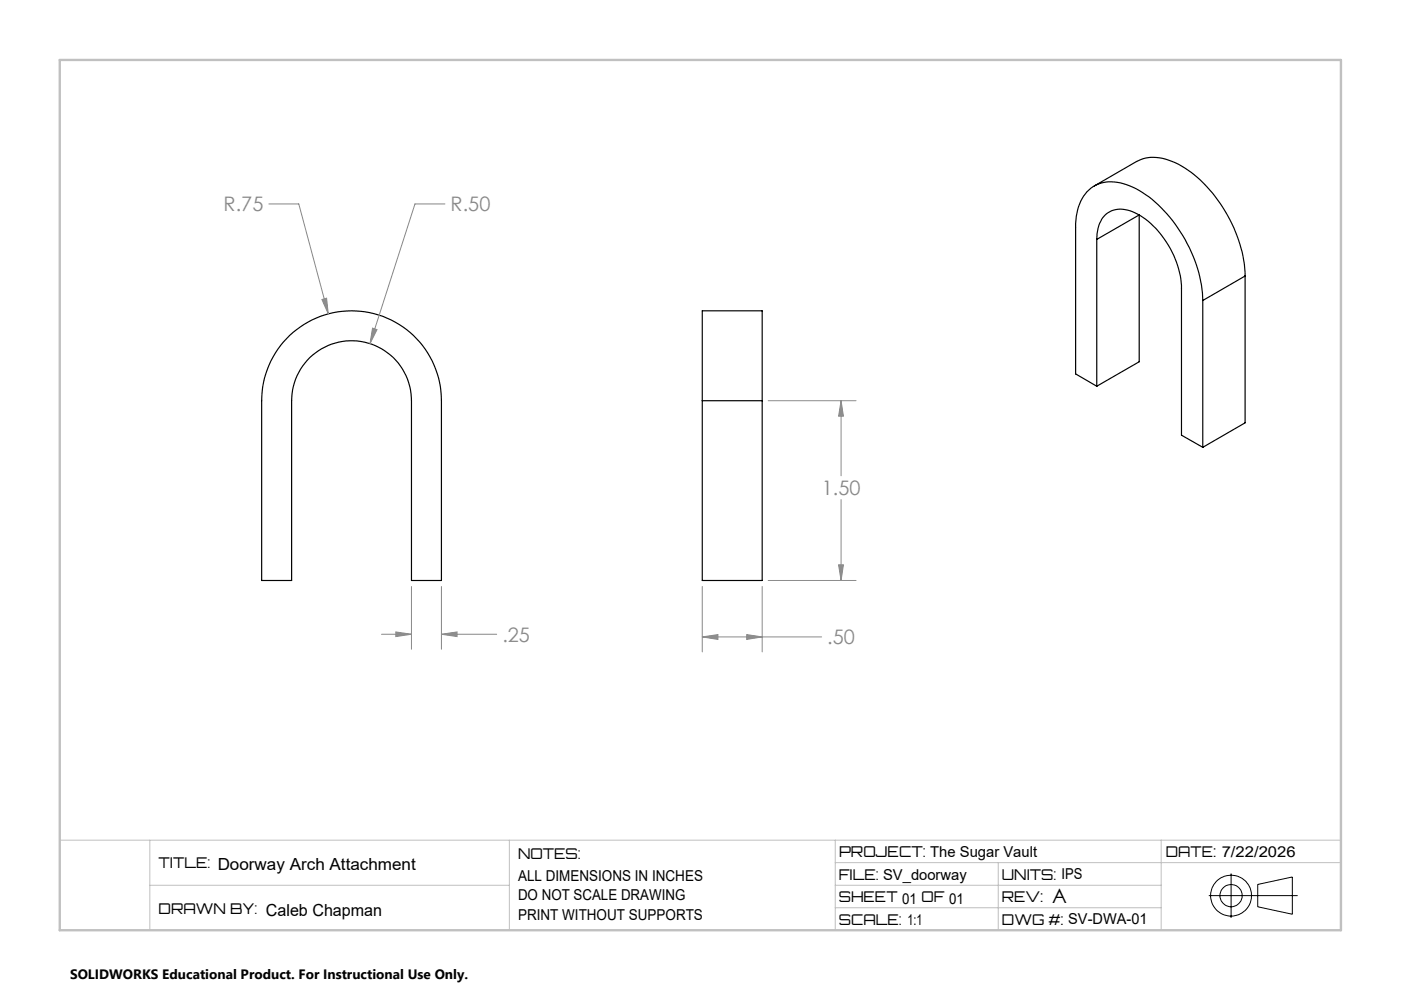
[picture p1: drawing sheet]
<svg xmlns="http://www.w3.org/2000/svg" width="297mm" height="210mm" viewBox="0 0 297 210" stroke-linecap="round" stroke-linejoin="round" font-family="sans-serif">
<path d="M231.9 39.4l9-5.2a8.8 8.8 0 0 1 8.2 .3 27.8 27.8 0 0 1 12.4 13.7 25.2 25.2 0 0 1 2.4 10.3M232.4 50.7a6.2 6.2 0 0 1 3.2-6 7.2 7.2 0 0 1 6.7 1.4 19.8 19.8 0 0 1 8.1 15v31.1l4.5 2.6M232.4 50.7v31.2M232.4 50.7l9-5.1v31.1l-9 5.2M263.9 58.5l-9 5.2M263.9 58.5v31.1l-9 5.2M61.4 71.1a19.1 19.1 0 0 1 20.6-3.7 19.1 19.1 0 0 1 11.6 17.5v38.1h-6.4v-38.1a12.7 12.7 0 0 0-12.7-12.7 12.7 12.7 0 0 0-12.7 12.7v38.1h-6.3v-38.1a19.2 19.2 0 0 1 5.9-13.8zM254.9 63.7a29.8 29.8 0 0 0-13.5-23.3 9.9 9.9 0 0 0-9.2-1.1 8.7 8.7 0 0 0-4.2 7.3v32.6l4.4 2.7M254.9 63.7v31.1M148.8 84.9v-19h12.7v19M148.8 84.9v38.1h12.7v-38.1M148.8 84.9h12.7" fill="none" stroke="#000" stroke-width=".25"/>
<path d="M57 43.2h6.3l6.3 23.3M68.2 63.5l1-.3 .4 3.3z" fill="none" stroke="#888" stroke-width=".21"/>
<path d="M12.7 178.1h271.5M31.7 178.1v19M107.9 178.1v19M177 178.1v19M246.1 178.1v19M31.7 187.6h76.2M177 187.6h69.1M177 182.8h107.2M177 192.4h69.1M211.6 182.8v14.3" fill="none" stroke="#c0c0c0" stroke-width=".21"/>
<path d="M12.7 12.7h271.5v184.4h-271.5z" fill="none" stroke="#c0c0c0" stroke-width=".5"/>
<path d="M68.2 63.5l1-.3 .4 3.3z" fill="#888"/>
<path d="M94.3 43.2h-6.4l-9.5 29.6M79 69.5l.9 .4-1.5 2.9z" fill="none" stroke="#888" stroke-width=".21"/>
<path d="M79 69.5l.9 .4-1.5 2.9z" fill="#888"/>
<path d="M80.9 134.4h6.3M83.9 133.9l3.3 .5-3.3 .5zM87.2 124.3v13.3M93.6 124.3v13.3M93.6 134.4h11.7" fill="none" stroke="#888" stroke-width=".21"/>
<path d="M83.9 133.9l3.3 .5-3.3 .5z" fill="#888"/>
<path d="M93.6 134.4l3.3-.5v1z" fill="none" stroke="#888" stroke-width=".21"/>
<path d="M93.6 134.4l3.3-.5v1z" fill="#888"/>
<path d="M148.8 135l3.4-.5v1zM148.8 124.3v13.9M148.8 135h25.3M161.5 124.3v13.9" fill="none" stroke="#888" stroke-width=".21"/>
<path d="M148.8 135l3.4-.5v1z" fill="#888"/>
<path d="M158.3 134.5l3.2 .5-3.2 .5z" fill="none" stroke="#888" stroke-width=".21"/>
<path d="M158.3 134.5l3.2 .5-3.2 .5z" fill="#888"/>
<path d="M162.8 84.9h18.6M178.3 84.9v15.9M177.7 119.7h1.1l-.5 3.3zM178.3 105.9v17.1M162.8 123h18.6" fill="none" stroke="#888" stroke-width=".21"/>
<path d="M177.7 119.7h1.1l-.5 3.3z" fill="#888"/>
<path d="M178.3 84.9l.5 3.3h-1.1z" fill="none" stroke="#888" stroke-width=".21"/>
<path d="M178.3 84.9l.5 3.3h-1.1z" fill="#888"/>
<g fill="none" stroke="#000" stroke-width=".21">
<path d="M256.2 189.8h18.8M260.9 185.1v9.4M266.6 187.4l7.3-1.5v7.9l-7.3-1.6z"/>
<circle cx="260.9" cy="189.8" r="4.3"/>
<circle cx="260.9" cy="189.8" r="2.36"/>
</g>
<g font-size="4.2" fill="#888">
<text x="47.4" y="44.8">R.75</text>
<text x="95.5" y="44.8">R.50</text>
<text x="174.2" y="104.9">1.50</text>
<text x="106.5" y="136">.25</text>
<text x="175.3" y="136.6">.50</text>
</g>
<text font-size="4.2" x="223" y="191.4">A</text>
<g font-size="3.2">
<text x="177.8" y="181.7">PROJECT: The Sugar Vault</text>
<text x="109.8" y="186.6">ALL DIMENSIONS IN INCHES</text>
<text x="109.8" y="190.8">DO NOT SCALE DRAWING</text>
<text x="109.8" y="195">PRINT WITHOUT SUPPORTS</text>
</g>
<g font-size="3.1">
<text x="33.6" y="183.9">TITLE: Doorway Arch Attachment</text>
<text x="109.8" y="182">NOTES:</text>
<text x="247.1" y="181.7">DATE: 7/22/2026</text>
<text x="177.8" y="186.5">FILE: SV_doorway</text>
<text x="177.8" y="191.2">SHEET 01 OF 01</text>
<text x="212.3" y="186.4">UNITS: IPS</text>
<text x="212.3" y="191.2">REV:</text>
<text x="33.6" y="193.7">DRAWN BY: Caleb Chapman</text>
<text x="177.8" y="196">SCALE: 1:1</text>
<text x="212.3" y="196">DWG #: SV-DWA-01</text>
</g>
<text font-size="2.9" x="14.8" y="207.5">SOLIDWORKS Educational Product. For Instructional Use Only.</text>
</svg>
